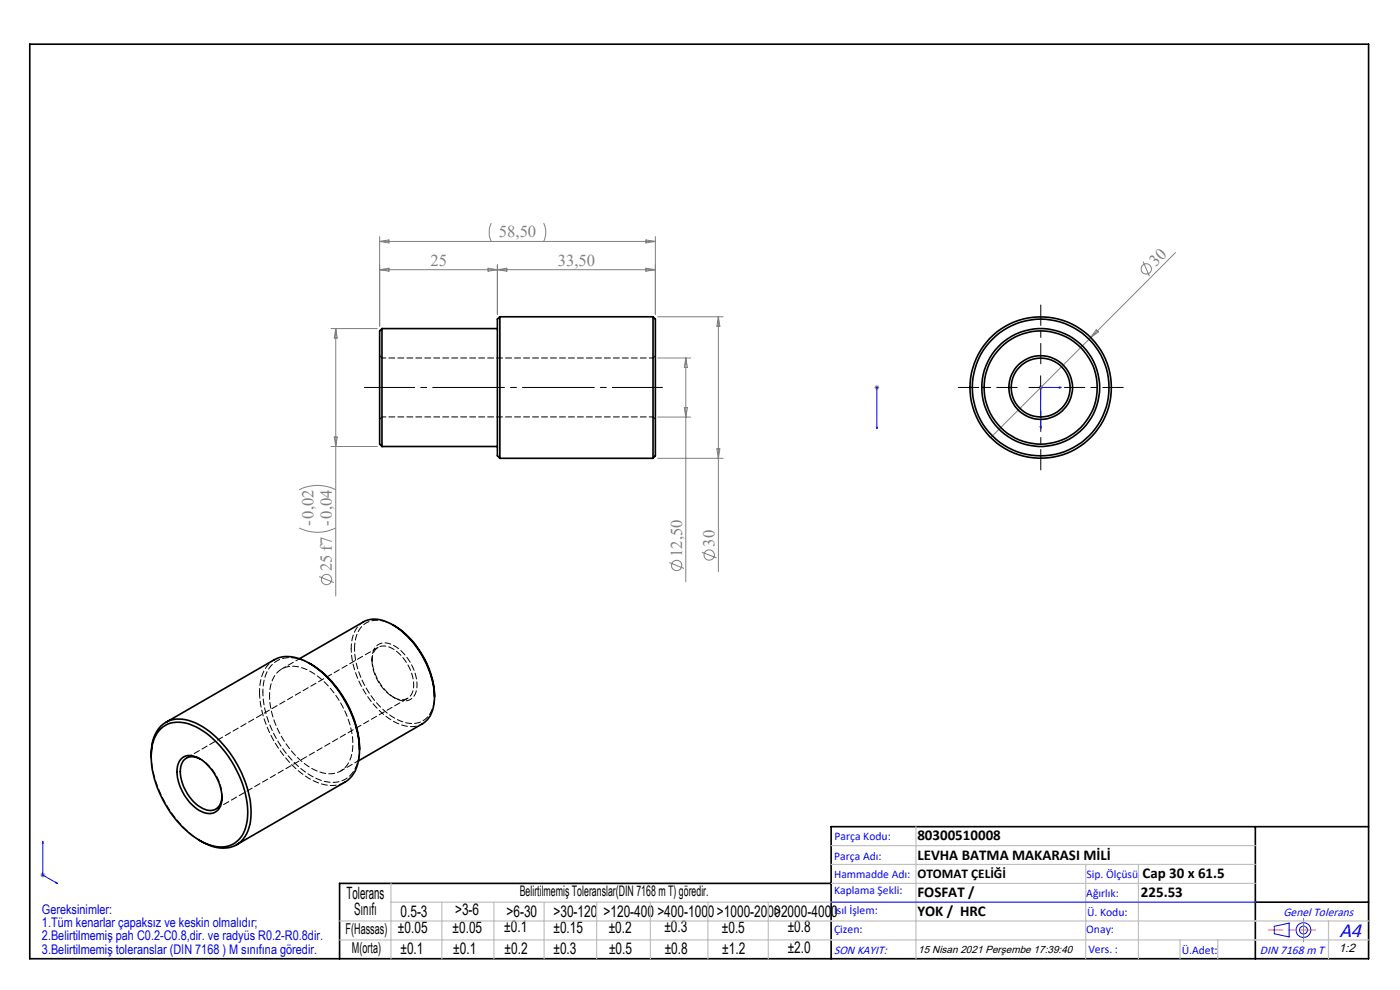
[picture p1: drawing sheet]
<svg xmlns="http://www.w3.org/2000/svg" width="297mm" height="210mm" viewBox="0 0 297 210" stroke-linecap="round" stroke-linejoin="round" font-family="sans-serif">
<g fill="none" stroke="#808080" stroke-width=".21">
<path d="M80.5 50.2v19M80.5 51.2h58.5M80.5 51.2l2-.3v.6zM80.5 57.2l2-.3v.6zM80.5 57.2h58.5M103.5 56.9v.6l4-.6v.6zM104.2 47.3a4.6 4.6 0 0 0 0 3.9M105.5 56.2v10.5M115.3 47.3a4.3 4.3 0 0 1 0 3.9M137 50.9l2 .3-2 .3zM137 56.9l2 .3-2 .3zM139 50.2v16.5"/>
<path d="M242.5 55.5l1.3 3.1M249.4 53.6l-39.2 39.2M70.2 69.7h9.8M71.2 69.7v56.7M71.2 69.7l.3 2h-.6zM139.5 67.2h13.9M139.5 75.9h7M145.5 75.9v47.5M145.5 75.9l.3 2.1h-.6zM152.4 67.2v54M152.4 67.2l.3 2h-.6zM232.6 69.9l.4 .5-1.6 1.2z"/>
<path d="M70.2 94.7h9.8M70.9 92.7h.6l-.3 2zM139.5 97.2h13.9M139.5 88.5h7M145.2 86.5h.6l-.3 2zM152.1 95.2h.6l-.3 2zM185.5 82.2h1M185.7 81.8l.7 .7M186 81.7v1M186.4 81.8l-.7 .7M220.3 82.2h1M220.4 81.8l.7 .7"/>
<path d="M220.8 81.7v1M63.5 112a8.6 8.6 0 0 0 7.7 0M63.5 103.9a8.6 8.6 0 0 1 7.7 0M142 119.3l3.1 1.3M148.9 117.1l3.1 1.2M67.7 122.3l3.1 1.3M8.6 185.6h1M8.7 185.2l.7 .8M9.1 185.1v1M9.4 185.2l-.7 .8"/>
<circle cx="243.2" cy="57" r="1.09"/>
<circle cx="143.5" cy="119.9" r="1.1"/>
<circle cx="150.4" cy="117.7" r="1.09"/>
<circle cx="69.3" cy="122.9" r="1.09"/>
</g>
<g fill="none" stroke="#00f" stroke-width=".21">
<path d="M186 82.1v.2zM186 90.9v-.4v.4M186 82.2h.1M186 82.2v8.7M220.7 90.5h.2l-.1 .4zM224.7 82.1l.4 .1-.4 .1zM225.1 82.2h-4.3v8.7M9.1 178.5l.1 .3h-.2zM9.1 178.5v7.1l3.1 1.8M11.9 187.1l.3 .3-.3-.1zM176.3 191.4h90M270.3 196.5l3.2-.7v2.9l-3.2-.6z"/>
<circle cx="276.5" cy="197.3" r="1.57"/>
<circle cx="276.5" cy="197.3" r=".83"/>
</g>
<path d="M77.3 82.2h63.2" fill="none" stroke="#000" stroke-width=".21" stroke-dasharray="15.2 1.3 1.3 1.3" stroke-dashoffset="4.6"/>
<path d="M220.8 77.2v-12.5M215.8 82.2h-12.5M220.8 87.2v12.5M225.8 82.2h12.5" fill="none" stroke="#000" stroke-width=".21" stroke-dasharray="15.2 1.3 1.3 1.3" stroke-dashoffset="10.9"/>
<path d="M220.8 79.7v5M218.3 82.2h5" fill="none" stroke="#000" stroke-width=".21"/>
<path d="M6.3 9.4h284v194h-284zM266.3 175.4v28M290.3 175.4h-114v28M176.3 187.4h-104.3v16M266.3 191.4h24" fill="none" stroke="#000" stroke-width=".35"/>
<path d="M279 197.3h-9.9" fill="none" stroke="#f00" stroke-width=".21" stroke-dasharray="15.2 1.3 1.3 1.3" stroke-dashoffset="12.2"/>
<path d="M276.5 197.3v2.5M276.5 197.3v-2.5" fill="none" stroke="#808080" stroke-width=".21" stroke-dasharray="15.2 1.3 1.3 1.3"/>
<g fill="none" stroke="#c0c0c0" stroke-width=".25">
<path d="M176.3 179.4h90M194.3 175.4v28M72 199.4h218.3M72 195.4h218.3M82.9 187.4v16M82.9 191.4h183.4M93.7 191.4v12M104.8 191.4v12M115.4 191.4v12M126.6 191.4v12M138 191.4v12M150.2 191.4v12"/>
<path d="M163 191.4v12M176.3 183.4h90M176.3 187.4h90M230.3 183.4v20M241.5 183.4v20M250.3 199.4v4M258.3 199.4v4M281.8 195.4v8"/>
</g>
<g fill="#00f">
<path d="M186 82.1v.2zM186 90.5v.4z"/>
<path d="M224.7 82.1v.2l.4-.1zM220.7 90.5l.1 .4 .1-.4z"/>
<path d="M11.9 187.1l.3 .3-.3-.1zM9.1 178.5l.1 .3h-.2z"/>
</g>
<g fill="none" stroke="#000" stroke-width=".35">
<path d="M81 69.7v25M81 69.7l-.5 .5v24l.5 .5M81 69.7h24.5M106 67.2v30M106 67.2l-.5 .5v29l.5 .5M106 67.2h32.5M138.5 67.2v30M138.5 67.2l.5 .5v29l-.5 .5M81 94.7h24.5M106 97.2h32.5M63.5 139.7l13.6-7.8a5.9 5.9 0 0 1 5.9 .5 19.1 19.1 0 0 1 9.1 16.2 5.6 5.6 0 0 1-2.5 5l-13.5 7.8M83.3 132.5a18.8 18.8 0 0 1 8.9 15.3"/>
<path d="M34.1 154.6a6.4 6.4 0 0 1 7.5-.4 22.2 22.2 0 0 1 10.9 19 6.6 6.6 0 0 1-3.5 6 7.8 7.8 0 0 1-7.4-1.4 22.8 22.8 0 0 1-9.5-17.3 8.3 8.3 0 0 1 2-5.9zM35.2 153.2l22.9-13.2a7.6 7.6 0 0 1 7.9 .9 23.7 23.7 0 0 1 10.3 18.2 7.9 7.9 0 0 1-3 6.8l-23.1 13.3M65.7 140.7a22.6 22.6 0 0 1 10.6 18.4M32.1 160.5a7.9 7.9 0 0 1 2.9-7.2 7.1 7.1 0 0 1 7.3 .5 23.2 23.2 0 0 1 11 18.5 7.7 7.7 0 0 1-3 6.8 7.5 7.5 0 0 1-7.6-.6l-.4-.2M38.5 161a2.78 2.78 0 0 1 3.3-.4 10.1 10.1 0 0 1 5.2 9.7 2.69 2.69 0 0 1-4.2 1.9 10.1 10.1 0 0 1-5.2-9.6l.4-.9zM42.5 161a2.59 2.59 0 0 0-2.8-.3 2.59 2.59 0 0 0-1.4 2.4 9.2 9.2 0 0 0 5.6 8.7 2.58 2.58 0 0 0 3.2-2.8"/>
<circle cx="220.8" cy="82.2" r="14.5"/>
<circle cx="220.8" cy="82.2" r="6.3"/>
<circle cx="220.8" cy="82.2" r="6.7"/>
<circle cx="220.8" cy="82.2" r="15"/>
<circle cx="220.8" cy="82.2" r="12.5"/>
<circle cx="220.8" cy="82.2" r="12"/>
</g>
<path d="M81 75.9l-.5-.5M139 75.4l-.5 .5M80.5 88.9l.5-.5M138.5 88.4l.5 .5M63.6 139.7l-3.8 2.2M76.3 158.6a7.4 7.4 0 0 1-3 6.7 7.1 7.1 0 0 1-7.3-.7 22.7 22.7 0 0 1-10.2-17.8M72.3 163.6l3.8-2.2" fill="none" stroke="#000" stroke-width=".21" stroke-dasharray="1.3 .6" stroke-dashoffset=".4"/>
<path d="M138.5 75.9h-57.5M81 88.4h57.5M58.2 139.9a7.4 7.4 0 0 0-3.1 6.9M74.5 137.6a19.2 19.2 0 0 0 9.9 15.9 5.8 5.8 0 0 0 5.2 .1M57.2 147.6a6.1 6.1 0 0 1 2.9-5.9 7 7 0 0 1 6.9 1.5 19.5 19.5 0 0 1 7.8 15.4 5.3 5.3 0 0 1-4 5.5 9.7 9.7 0 0 1-7.8-3.5 19.7 19.7 0 0 1-5.8-13" fill="none" stroke="#000" stroke-width=".21" stroke-dasharray="1.3 .6" stroke-dashoffset=".5"/>
<path d="M78.9 140.2a2.64 2.64 0 0 1 2.8-3.2 8.4 8.4 0 0 1 5.7 5.9 4.9 4.9 0 0 1-.5 4.9 3.2 3.2 0 0 1-4.3-.4 9.9 9.9 0 0 1-3.7-7.2M42.7 178.4a23.4 23.4 0 0 1-10.6-18.3" fill="none" stroke="#000" stroke-width=".21" stroke-dasharray="1.3 .6" stroke-dashoffset=".1"/>
<path d="M75.2 137.6a5.8 5.8 0 0 1 3-5.7 6.5 6.5 0 0 1 5.5 .8M78.9 139.8v.4M80.2 137.3l-40.6 23.5M55.1 146.8a23.3 23.3 0 0 0 10.9 18.6 7.4 7.4 0 0 0 7.2 .5M83.3 147.8l.4 .2M42.7 161.1l-.4-.2M45.8 171.6l40.7-23.5M47.1 169.2v-.4" fill="none" stroke="#000" stroke-width=".21" stroke-dasharray="1.3 .6"/>
<path d="M55.8 146.8a7.4 7.4 0 0 1 3-6.6 7.4 7.4 0 0 1 7.2 .7M47.1 168.9a9.7 9.7 0 0 0-4.6-7.9" fill="none" stroke="#000" stroke-width=".21" stroke-dasharray="1.3 .6" stroke-dashoffset=".6"/>
<path d="M77.1 131.9a6.1 6.1 0 0 0-2.6 5.7" fill="none" stroke="#000" stroke-width=".21" stroke-dasharray="1.3 .6" stroke-dashoffset=".2"/>
<path d="M92.2 147.4a5.8 5.8 0 0 1-3 5.8 7.1 7.1 0 0 1-6.8-1.8 19 19 0 0 1-7.2-13.8" fill="none" stroke="#000" stroke-width=".21" stroke-dasharray="1.3 .6" stroke-dashoffset=".7"/>
<path d="M78.9 139.8a10.2 10.2 0 0 0 5.8 8.7 2.69 2.69 0 0 0 3.7-2.7 10.1 10.1 0 0 0-5.7-9.2 2.69 2.69 0 0 0-3.8 2.6v.6" fill="none" stroke="#000" stroke-width=".21" stroke-dasharray="1.3 .6" stroke-dashoffset=".8"/>
<text font-size="4.4" fill="#00f" x="284.2" y="198.7">A4</text>
<g font-size="3.6">
<text x="73.5" y="190.7">Tolerans</text>
<text x="75.1" y="194.1">Sınıfı</text>
</g>
<g font-size="3.5" fill="#808080">
<text x="105.8" y="50.3">58,50</text>
<text x="91.3" y="56.4">25</text>
<text x="118.3" y="56.4">33,50</text>
<text x="245.2" y="56.6" transform="rotate(-45 245.2 56.6)">30</text>
<text x="66.5" y="111.6" transform="rotate(-90 66.5 111.6)">-0,02</text>
<text x="144.7" y="118.2" transform="rotate(-90 144.7 118.2)">12,50</text>
<text x="151.6" y="116" transform="rotate(-90 151.6 116)">30</text>
<text x="70.4" y="121.2" transform="rotate(-90 70.4 121.2)">25 f7 -0,04</text>
</g>
<g font-size="3.4">
<text x="84.4" y="198">±0.05</text>
<text x="85" y="194.4">0.5-3</text>
<text x="96" y="197.8">±0.05</text>
<text x="96.5" y="194.2">&gt;3-6</text>
<text x="107" y="197.8">±0.1</text>
<text x="107.5" y="194.5">&gt;6-30</text>
<text x="117.4" y="194.5">&gt;30-120</text>
<text x="117.4" y="197.9">±0.15</text>
<text x="128" y="194.5">&gt;120-400</text>
<text x="129.1" y="197.8">±0.2</text>
<text x="139.5" y="194.5">&gt;400-1000&gt;1000-2000&gt;2000-4000</text>
<text x="140.9" y="197.8">±0.3</text>
<text x="153.1" y="197.8">±0.5</text>
<text x="167.1" y="197.7">±0.8</text>
<text x="85" y="202.3">±0.1</text>
<text x="96.2" y="202.3">±0.1</text>
<text x="107" y="202.3">±0.2</text>
<text x="117.4" y="202.4">±0.3</text>
<text x="129.2" y="202.3">±0.5</text>
<text x="141" y="202.3">±0.8</text>
<text x="153.2" y="202.3">±1.2</text>
<text x="167.1" y="202.2">±2.0</text>
</g>
<g font-size="3.2">
<text x="194.6" y="178.2">80300510008</text>
<text x="194.6" y="182.4">LEVHA BATMA MAKARASI MİLİ</text>
<text x="194.6" y="190.2">FOSFAT /</text>
<text x="242" y="190.2">225.53</text>
<text x="242.4" y="186.2">Cap 30 x 61.5</text>
<text x="194.6" y="194.3">YOK / HRC</text>
<text x="73.3" y="198.1">F(Hassas)</text>
<text x="74.7" y="202.2">M(orta)</text>
</g>
<text font-size="3.1" x="110.3" y="190.1">Belirtilmemiş Toleranslar(DIN 7168 m T) göredir.</text>
<text font-size="2.8" x="194.6" y="186.2">OTOMAT ÇELİĞİ</text>
<g font-size="2.8" fill="#0000e8">
<text x="8.9" y="193.8">Gereksinimler:</text>
<text x="8.9" y="196.6">1.Tüm kenarlar çapaksız ve keskin olmalıdır;</text>
<text x="8.9" y="199.5">2.Belirtilmemiş pah C0.2-C0.8,dir. ve radyüs R0.2-R0.8dir.</text>
<text x="8.9" y="202.3">3.Belirtilmemiş toleranslar (DIN 7168 ) M sınıfına göredir.</text>
</g>
<g font-size="2.6" fill="#00f">
<text x="272.3" y="194.3">Genel Tolerans</text>
<text x="176.9" y="202.3">SON KAYIT:</text>
<text x="267.3" y="202.4">DIN 7168 m T</text>
</g>
<text font-size="2.6" x="284" y="202">1:2</text>
<g font-size="2.5" fill="#00f">
<text x="177" y="178.2">Parça Kodu:</text>
<text x="177" y="182.4">Parça Adı:</text>
<text x="176.9" y="186.2">Hammadde Adı:</text>
<text x="177" y="189.7">Kaplama Şekli:</text>
<text x="230.5" y="190.2">Ağırlık:</text>
<text x="230.5" y="186.2">Sip. Ölçüsü</text>
<text x="176.9" y="193.9">Isıl İşlem:</text>
<text x="177" y="197.8">Çizen:</text>
<text x="230.4" y="197.8">Onay:</text>
<text x="230.6" y="194.3">Ü. Kodu:</text>
<text x="230.9" y="202.1">Vers. :</text>
<text x="250.7" y="202.4">Ü.Adet:</text>
</g>
<text font-size="2.2" x="194.8" y="202.1">15 Nisan 2021 Perşembe 17:39:40</text>
</svg>
